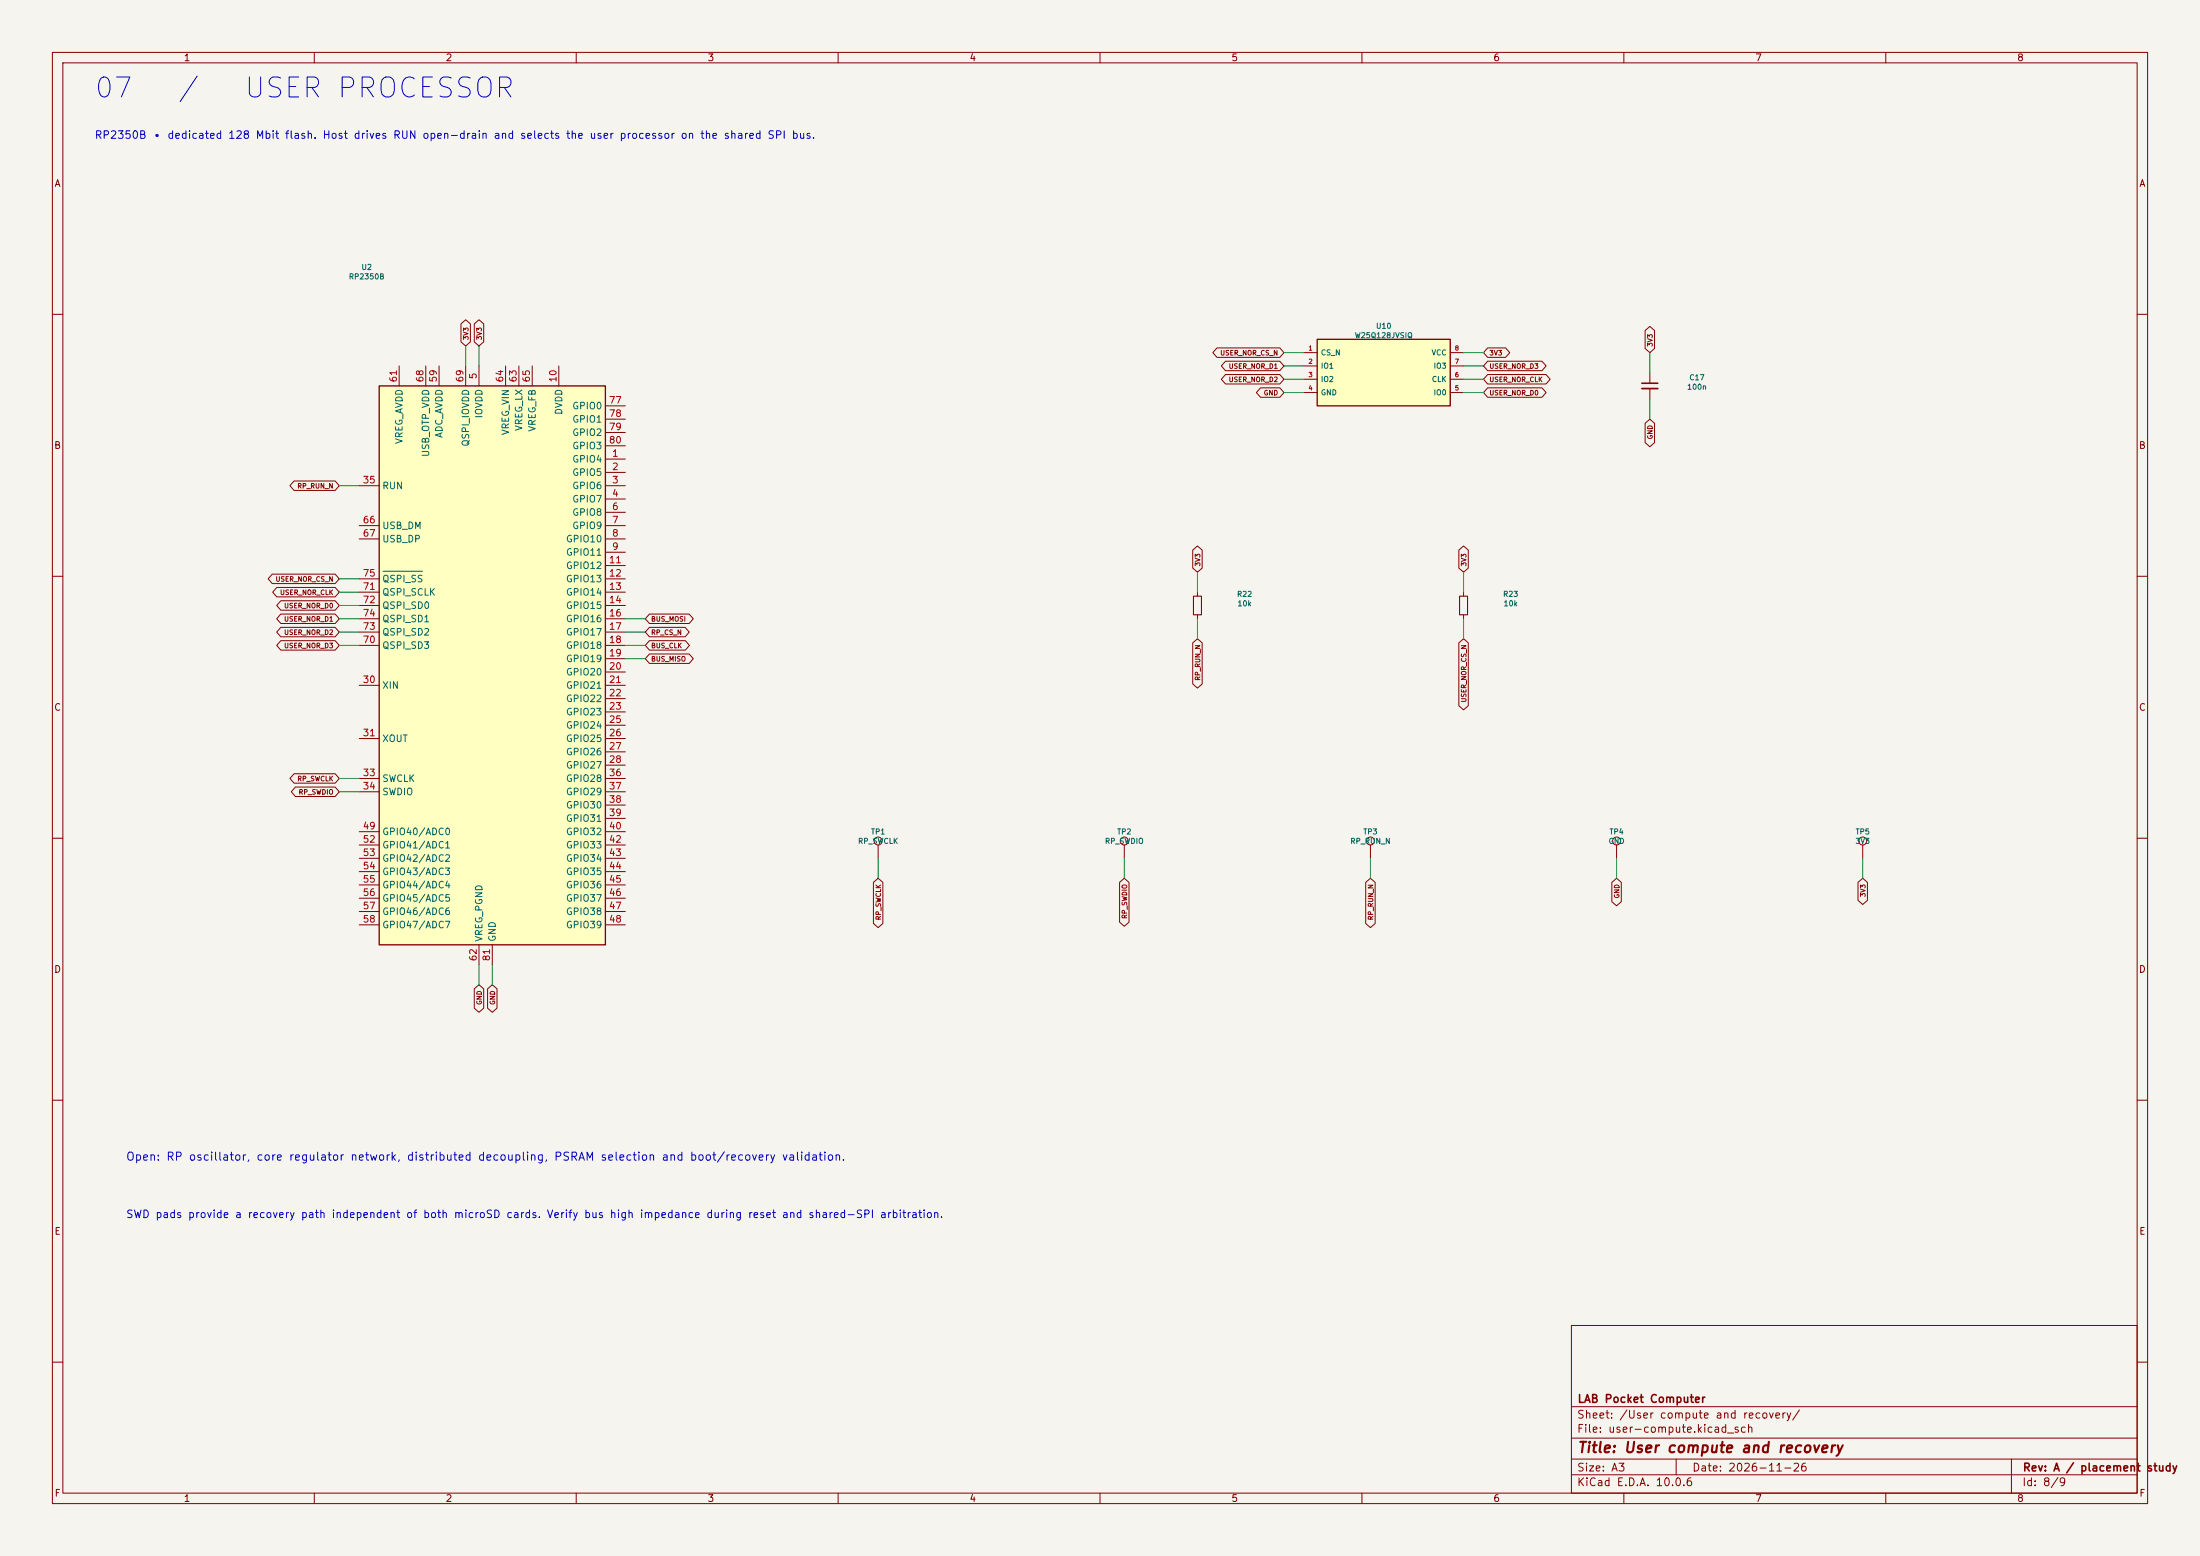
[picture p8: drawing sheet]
(kicad_sch (version 20260101) (generator eeschema) (paper "A3") (title_block (title "User compute and recovery") (date "2026-11-26") (rev "A / placement study") (company "LAB Pocket Computer")) (lib_symbols (symbol "MCU_RaspberryPi:RP2350B"
  (exclude_from_sim no)
  (in_bom yes)
  (on_board yes)
  (in_pos_files yes)
  (duplicate_pin_numbers_are_jumpers no)
  (property "Reference" "U" (at 17.526 57.404 0) (show_name no) (do_not_autoplace no) (effects (font (size 1.27 1.27)) (justify left)))
  (property "Value" "RP2350B" (at 17.526 54.864 0) (show_name no) (do_not_autoplace no) (effects (font (size 1.27 1.27)) (justify left)))
  (property "Footprint" "Package_DFN_QFN:QFN-80-1EP_10x10mm_P0.4mm_EP3.4x3.4mm" (at 0 0 0) (show_name no) (do_not_autoplace no) (hide yes) (effects (font (size 1.27 1.27))))
  (property "Datasheet" "https://datasheets.raspberrypi.com/rp2350/rp2350-datasheet.pdf" (at 0 0 0) (show_name no) (do_not_autoplace no) (hide yes) (effects (font (size 1.27 1.27))))
  (property "Description" "A microcontroller by Raspberry Pi, dual CPU architecture (ARM Cortex-M33 / RISC-V Hazard3), 150MHz, no flash, 520KB SRAM, 12 PIO state machines, VQFN-80" (at 0 0 0) (show_name no) (do_not_autoplace no) (hide yes) (effects (font (size 1.27 1.27))))
  (property private "KLC_S4.2_DVDD" "Not a standalone power converter; internal on-chip voltage regulator for digital core supply; DVDD is the digital core power supply, should be placed next to voltage regulator output." (at 0 -2.54 0) (show_name yes) (do_not_autoplace no) (hide yes) (effects (font (size 1.27 1.27))))
  (property private "KLC_S4.2_VREG_LX" "Should be placed next to DVDD." (at 0 -2.54 0) (show_name yes) (do_not_autoplace no) (hide yes) (effects (font (size 1.27 1.27))))
  (symbol "RP2350B_0_1"
   (rectangle (start -21.59 52.07) (end 21.59 -54.61) (stroke (width 0.254) (type default)) (fill (type background))))
  (symbol "RP2350B_1_0"
   (pin power_in line (at 12.7 55.88 270) (length 3.81) (name "DVDD" (effects (font (size 1.27 1.27)))) (number "10" (effects (font (size 1.27 1.27)))))
   (pin bidirectional line (at 25.4 -27.94 180) (length 3.81) (name "GPIO30" (effects (font (size 1.27 1.27)))) (number "38" (effects (font (size 1.27 1.27)))))
   (pin bidirectional line (at 25.4 -30.48 180) (length 3.81) (name "GPIO31" (effects (font (size 1.27 1.27)))) (number "39" (effects (font (size 1.27 1.27)))))
   (pin bidirectional line (at 25.4 -33.02 180) (length 3.81) (name "GPIO32" (effects (font (size 1.27 1.27)))) (number "40" (effects (font (size 1.27 1.27)))))
   (pin bidirectional line (at 25.4 -35.56 180) (length 3.81) (name "GPIO33" (effects (font (size 1.27 1.27)))) (number "42" (effects (font (size 1.27 1.27)))))
   (pin bidirectional line (at 25.4 -38.1 180) (length 3.81) (name "GPIO34" (effects (font (size 1.27 1.27)))) (number "43" (effects (font (size 1.27 1.27)))))
   (pin bidirectional line (at 25.4 -40.64 180) (length 3.81) (name "GPIO35" (effects (font (size 1.27 1.27)))) (number "44" (effects (font (size 1.27 1.27)))))
   (pin bidirectional line (at 25.4 -43.18 180) (length 3.81) (name "GPIO36" (effects (font (size 1.27 1.27)))) (number "45" (effects (font (size 1.27 1.27)))))
   (pin bidirectional line (at 25.4 -45.72 180) (length 3.81) (name "GPIO37" (effects (font (size 1.27 1.27)))) (number "46" (effects (font (size 1.27 1.27)))))
   (pin bidirectional line (at 25.4 -48.26 180) (length 3.81) (name "GPIO38" (effects (font (size 1.27 1.27)))) (number "47" (effects (font (size 1.27 1.27)))))
   (pin bidirectional line (at 25.4 -50.8 180) (length 3.81) (name "GPIO39" (effects (font (size 1.27 1.27)))) (number "48" (effects (font (size 1.27 1.27)))))
   (pin bidirectional line (at -25.4 -33.02 0) (length 3.81) (name "GPIO40/ADC0" (effects (font (size 1.27 1.27)))) (number "49" (effects (font (size 1.27 1.27)))))
   (pin passive line (at -2.54 55.88 270) (length 3.81) (hide yes) (name "IOVDD" (effects (font (size 1.27 1.27)))) (number "50" (effects (font (size 1.27 1.27)))))
   (pin passive line (at 12.7 55.88 270) (length 3.81) (hide yes) (name "DVDD" (effects (font (size 1.27 1.27)))) (number "51" (effects (font (size 1.27 1.27)))))
   (pin bidirectional line (at -25.4 -35.56 0) (length 3.81) (name "GPIO41/ADC1" (effects (font (size 1.27 1.27)))) (number "52" (effects (font (size 1.27 1.27)))))
   (pin bidirectional line (at -25.4 -38.1 0) (length 3.81) (name "GPIO42/ADC2" (effects (font (size 1.27 1.27)))) (number "53" (effects (font (size 1.27 1.27)))))
   (pin bidirectional line (at -25.4 -40.64 0) (length 3.81) (name "GPIO43/ADC3" (effects (font (size 1.27 1.27)))) (number "54" (effects (font (size 1.27 1.27)))))
   (pin bidirectional line (at -25.4 -43.18 0) (length 3.81) (name "GPIO44/ADC4" (effects (font (size 1.27 1.27)))) (number "55" (effects (font (size 1.27 1.27)))))
   (pin bidirectional line (at -25.4 -45.72 0) (length 3.81) (name "GPIO45/ADC5" (effects (font (size 1.27 1.27)))) (number "56" (effects (font (size 1.27 1.27)))))
   (pin bidirectional line (at -25.4 -48.26 0) (length 3.81) (name "GPIO46/ADC6" (effects (font (size 1.27 1.27)))) (number "57" (effects (font (size 1.27 1.27)))))
   (pin bidirectional line (at -25.4 -50.8 0) (length 3.81) (name "GPIO47/ADC7" (effects (font (size 1.27 1.27)))) (number "58" (effects (font (size 1.27 1.27)))))
   (pin passive line (at -2.54 55.88 270) (length 3.81) (hide yes) (name "IOVDD" (effects (font (size 1.27 1.27)))) (number "60" (effects (font (size 1.27 1.27)))))
   (pin power_in line (at -17.78 55.88 270) (length 3.81) (name "VREG_AVDD" (effects (font (size 1.27 1.27)))) (number "61" (effects (font (size 1.27 1.27)))))
   (pin power_in line (at -2.54 -58.42 90) (length 3.81) (name "VREG_PGND" (effects (font (size 1.27 1.27)))) (number "62" (effects (font (size 1.27 1.27)))))
   (pin power_in line (at -12.7 55.88 270) (length 3.81) (name "USB_OTP_VDD" (effects (font (size 1.27 1.27)))) (number "68" (effects (font (size 1.27 1.27)))))
   (pin power_in line (at -5.08 55.88 270) (length 3.81) (name "QSPI_IOVDD" (effects (font (size 1.27 1.27)))) (number "69" (effects (font (size 1.27 1.27)))))
   (pin passive line (at -2.54 55.88 270) (length 3.81) (hide yes) (name "IOVDD" (effects (font (size 1.27 1.27)))) (number "76" (effects (font (size 1.27 1.27))))))
  (symbol "RP2350B_1_1"
   (pin bidirectional line (at 25.4 38.1 180) (length 3.81) (name "GPIO4" (effects (font (size 1.27 1.27)))) (number "1" (effects (font (size 1.27 1.27)))))
   (pin bidirectional line (at 25.4 35.56 180) (length 3.81) (name "GPIO5" (effects (font (size 1.27 1.27)))) (number "2" (effects (font (size 1.27 1.27)))))
   (pin bidirectional line (at 25.4 33.02 180) (length 3.81) (name "GPIO6" (effects (font (size 1.27 1.27)))) (number "3" (effects (font (size 1.27 1.27)))))
   (pin bidirectional line (at 25.4 30.48 180) (length 3.81) (name "GPIO7" (effects (font (size 1.27 1.27)))) (number "4" (effects (font (size 1.27 1.27)))))
   (pin power_in line (at -2.54 55.88 270) (length 3.81) (name "IOVDD" (effects (font (size 1.27 1.27)))) (number "5" (effects (font (size 1.27 1.27)))))
   (pin bidirectional line (at 25.4 27.94 180) (length 3.81) (name "GPIO8" (effects (font (size 1.27 1.27)))) (number "6" (effects (font (size 1.27 1.27)))))
   (pin bidirectional line (at 25.4 25.4 180) (length 3.81) (name "GPIO9" (effects (font (size 1.27 1.27)))) (number "7" (effects (font (size 1.27 1.27)))))
   (pin bidirectional line (at 25.4 22.86 180) (length 3.81) (name "GPIO10" (effects (font (size 1.27 1.27)))) (number "8" (effects (font (size 1.27 1.27)))))
   (pin bidirectional line (at 25.4 20.32 180) (length 3.81) (name "GPIO11" (effects (font (size 1.27 1.27)))) (number "9" (effects (font (size 1.27 1.27)))))
   (pin bidirectional line (at 25.4 17.78 180) (length 3.81) (name "GPIO12" (effects (font (size 1.27 1.27)))) (number "11" (effects (font (size 1.27 1.27)))))
   (pin bidirectional line (at 25.4 15.24 180) (length 3.81) (name "GPIO13" (effects (font (size 1.27 1.27)))) (number "12" (effects (font (size 1.27 1.27)))))
   (pin bidirectional line (at 25.4 12.7 180) (length 3.81) (name "GPIO14" (effects (font (size 1.27 1.27)))) (number "13" (effects (font (size 1.27 1.27)))))
   (pin bidirectional line (at 25.4 10.16 180) (length 3.81) (name "GPIO15" (effects (font (size 1.27 1.27)))) (number "14" (effects (font (size 1.27 1.27)))))
   (pin passive line (at -2.54 55.88 270) (length 3.81) (hide yes) (name "IOVDD" (effects (font (size 1.27 1.27)))) (number "15" (effects (font (size 1.27 1.27)))))
   (pin bidirectional line (at 25.4 7.62 180) (length 3.81) (name "GPIO16" (effects (font (size 1.27 1.27)))) (number "16" (effects (font (size 1.27 1.27)))))
   (pin bidirectional line (at 25.4 5.08 180) (length 3.81) (name "GPIO17" (effects (font (size 1.27 1.27)))) (number "17" (effects (font (size 1.27 1.27)))))
   (pin bidirectional line (at 25.4 2.54 180) (length 3.81) (name "GPIO18" (effects (font (size 1.27 1.27)))) (number "18" (effects (font (size 1.27 1.27)))))
   (pin bidirectional line (at 25.4 0 180) (length 3.81) (name "GPIO19" (effects (font (size 1.27 1.27)))) (number "19" (effects (font (size 1.27 1.27)))))
   (pin bidirectional line (at 25.4 -2.54 180) (length 3.81) (name "GPIO20" (effects (font (size 1.27 1.27)))) (number "20" (effects (font (size 1.27 1.27)))))
   (pin bidirectional line (at 25.4 -5.08 180) (length 3.81) (name "GPIO21" (effects (font (size 1.27 1.27)))) (number "21" (effects (font (size 1.27 1.27)))))
   (pin bidirectional line (at 25.4 -7.62 180) (length 3.81) (name "GPIO22" (effects (font (size 1.27 1.27)))) (number "22" (effects (font (size 1.27 1.27)))))
   (pin bidirectional line (at 25.4 -10.16 180) (length 3.81) (name "GPIO23" (effects (font (size 1.27 1.27)))) (number "23" (effects (font (size 1.27 1.27)))))
   (pin passive line (at -2.54 55.88 270) (length 3.81) (hide yes) (name "IOVDD" (effects (font (size 1.27 1.27)))) (number "24" (effects (font (size 1.27 1.27)))))
   (pin bidirectional line (at 25.4 -12.7 180) (length 3.81) (name "GPIO24" (effects (font (size 1.27 1.27)))) (number "25" (effects (font (size 1.27 1.27)))))
   (pin bidirectional line (at 25.4 -15.24 180) (length 3.81) (name "GPIO25" (effects (font (size 1.27 1.27)))) (number "26" (effects (font (size 1.27 1.27)))))
   (pin bidirectional line (at 25.4 -17.78 180) (length 3.81) (name "GPIO26" (effects (font (size 1.27 1.27)))) (number "27" (effects (font (size 1.27 1.27)))))
   (pin bidirectional line (at 25.4 -20.32 180) (length 3.81) (name "GPIO27" (effects (font (size 1.27 1.27)))) (number "28" (effects (font (size 1.27 1.27)))))
   (pin passive line (at -2.54 55.88 270) (length 3.81) (hide yes) (name "IOVDD" (effects (font (size 1.27 1.27)))) (number "29" (effects (font (size 1.27 1.27)))))
   (pin input line (at -25.4 -5.08 0) (length 3.81) (name "XIN" (effects (font (size 1.27 1.27)))) (number "30" (effects (font (size 1.27 1.27)))))
   (pin output line (at -25.4 -15.24 0) (length 3.81) (name "XOUT" (effects (font (size 1.27 1.27)))) (number "31" (effects (font (size 1.27 1.27)))))
   (pin passive line (at 12.7 55.88 270) (length 3.81) (hide yes) (name "DVDD" (effects (font (size 1.27 1.27)))) (number "32" (effects (font (size 1.27 1.27)))))
   (pin input line (at -25.4 -22.86 0) (length 3.81) (name "SWCLK" (effects (font (size 1.27 1.27)))) (number "33" (effects (font (size 1.27 1.27)))))
   (pin bidirectional line (at -25.4 -25.4 0) (length 3.81) (name "SWDIO" (effects (font (size 1.27 1.27)))) (number "34" (effects (font (size 1.27 1.27)))))
   (pin input line (at -25.4 33.02 0) (length 3.81) (name "RUN" (effects (font (size 1.27 1.27)))) (number "35" (effects (font (size 1.27 1.27)))))
   (pin bidirectional line (at 25.4 -22.86 180) (length 3.81) (name "GPIO28" (effects (font (size 1.27 1.27)))) (number "36" (effects (font (size 1.27 1.27)))))
   (pin bidirectional line (at 25.4 -25.4 180) (length 3.81) (name "GPIO29" (effects (font (size 1.27 1.27)))) (number "37" (effects (font (size 1.27 1.27)))))
   (pin passive line (at -2.54 55.88 270) (length 3.81) (hide yes) (name "IOVDD" (effects (font (size 1.27 1.27)))) (number "41" (effects (font (size 1.27 1.27)))))
   (pin power_in line (at -10.16 55.88 270) (length 3.81) (name "ADC_AVDD" (effects (font (size 1.27 1.27)))) (number "59" (effects (font (size 1.27 1.27)))))
   (pin power_out line (at 5.08 55.88 270) (length 3.81) (name "VREG_LX" (effects (font (size 1.27 1.27)))) (number "63" (effects (font (size 1.27 1.27)))))
   (pin power_in line (at 2.54 55.88 270) (length 3.81) (name "VREG_VIN" (effects (font (size 1.27 1.27)))) (number "64" (effects (font (size 1.27 1.27)))))
   (pin passive line (at 7.62 55.88 270) (length 3.81) (name "VREG_FB" (effects (font (size 1.27 1.27)))) (number "65" (effects (font (size 1.27 1.27)))))
   (pin bidirectional line (at -25.4 25.4 0) (length 3.81) (name "USB_DM" (effects (font (size 1.27 1.27)))) (number "66" (effects (font (size 1.27 1.27)))))
   (pin bidirectional line (at -25.4 22.86 0) (length 3.81) (name "USB_DP" (effects (font (size 1.27 1.27)))) (number "67" (effects (font (size 1.27 1.27)))))
   (pin bidirectional line (at -25.4 2.54 0) (length 3.81) (name "QSPI_SD3" (effects (font (size 1.27 1.27)))) (number "70" (effects (font (size 1.27 1.27)))))
   (pin output line (at -25.4 12.7 0) (length 3.81) (name "QSPI_SCLK" (effects (font (size 1.27 1.27)))) (number "71" (effects (font (size 1.27 1.27)))))
   (pin bidirectional line (at -25.4 10.16 0) (length 3.81) (name "QSPI_SD0" (effects (font (size 1.27 1.27)))) (number "72" (effects (font (size 1.27 1.27)))))
   (pin bidirectional line (at -25.4 5.08 0) (length 3.81) (name "QSPI_SD2" (effects (font (size 1.27 1.27)))) (number "73" (effects (font (size 1.27 1.27)))))
   (pin bidirectional line (at -25.4 7.62 0) (length 3.81) (name "QSPI_SD1" (effects (font (size 1.27 1.27)))) (number "74" (effects (font (size 1.27 1.27)))))
   (pin output line (at -25.4 15.24 0) (length 3.81) (name "~{QSPI_SS}" (effects (font (size 1.27 1.27)))) (number "75" (effects (font (size 1.27 1.27)))))
   (pin bidirectional line (at 25.4 48.26 180) (length 3.81) (name "GPIO0" (effects (font (size 1.27 1.27)))) (number "77" (effects (font (size 1.27 1.27)))))
   (pin bidirectional line (at 25.4 45.72 180) (length 3.81) (name "GPIO1" (effects (font (size 1.27 1.27)))) (number "78" (effects (font (size 1.27 1.27)))))
   (pin bidirectional line (at 25.4 43.18 180) (length 3.81) (name "GPIO2" (effects (font (size 1.27 1.27)))) (number "79" (effects (font (size 1.27 1.27)))))
   (pin bidirectional line (at 25.4 40.64 180) (length 3.81) (name "GPIO3" (effects (font (size 1.27 1.27)))) (number "80" (effects (font (size 1.27 1.27)))))
   (pin power_in line (at 0 -58.42 90) (length 3.81) (name "GND" (effects (font (size 1.27 1.27)))) (number "81" (effects (font (size 1.27 1.27))))))
  (embedded_fonts no))
(symbol "LAB:W25Q128JVS" (pin_names (offset 0.6)) (in_bom yes) (on_board yes)
(property "Reference" "U" (at 0 9.35 0) (effects (font (size 1 1)) ))
(property "Value" "W25Q128JVS" (at 0 7.85 0) (effects (font (size 1 1)) ))
(symbol "W25Q128JVS_0_1" (rectangle (start -12.7 6.35) (end 12.7 -6.35) (stroke (width 0.254) (type default)) (fill (type background))))
(symbol "W25Q128JVS_1_1"
(pin input line (at -15.24 3.81 0) (length 2.54) (name "CS_N" (effects (font (size 1 1)) )) (number "1" (effects (font (size 0.85 0.85)) )))
(pin bidirectional line (at -15.24 1.27 0) (length 2.54) (name "IO1" (effects (font (size 1 1)) )) (number "2" (effects (font (size 0.85 0.85)) )))
(pin bidirectional line (at -15.24 -1.27 0) (length 2.54) (name "IO2" (effects (font (size 1 1)) )) (number "3" (effects (font (size 0.85 0.85)) )))
(pin power_in line (at -15.24 -3.81 0) (length 2.54) (name "GND" (effects (font (size 1 1)) )) (number "4" (effects (font (size 0.85 0.85)) )))
(pin power_in line (at 15.24 3.81 180) (length 2.54) (name "VCC" (effects (font (size 1 1)) )) (number "8" (effects (font (size 0.85 0.85)) )))
(pin bidirectional line (at 15.24 1.27 180) (length 2.54) (name "IO3" (effects (font (size 1 1)) )) (number "7" (effects (font (size 0.85 0.85)) )))
(pin input line (at 15.24 -1.27 180) (length 2.54) (name "CLK" (effects (font (size 1 1)) )) (number "6" (effects (font (size 0.85 0.85)) )))
(pin bidirectional line (at 15.24 -3.81 180) (length 2.54) (name "IO0" (effects (font (size 1 1)) )) (number "5" (effects (font (size 0.85 0.85)) )))))
(symbol "Device:C_Small"
  (pin_numbers (hide yes))
  (pin_names
   (offset 0.254) (hide yes))
  (exclude_from_sim no)
  (in_bom yes)
  (on_board yes)
  (in_pos_files yes)
  (duplicate_pin_numbers_are_jumpers no)
  (property "Reference" "C" (at 0.254 1.778 0) (show_name no) (do_not_autoplace no) (effects (font (size 1.27 1.27)) (justify left)))
  (property "Value" "C_Small" (at 0.254 -2.032 0) (show_name no) (do_not_autoplace no) (effects (font (size 1.27 1.27)) (justify left)))
  (property "Footprint" "" (at 0 0 0) (show_name no) (do_not_autoplace no) (hide yes) (effects (font (size 1.27 1.27))))
  (property "Datasheet" "" (at 0 0 0) (show_name no) (do_not_autoplace no) (hide yes) (effects (font (size 1.27 1.27))))
  (property "Description" "Unpolarized capacitor, small symbol" (at 0 0 0) (show_name no) (do_not_autoplace no) (hide yes) (effects (font (size 1.27 1.27))))
  (symbol "C_Small_0_1"
   (polyline (pts (xy -1.524 0.508) (xy 1.524 0.508)) (stroke (width 0.3048) (type default)) (fill (type none)))
   (polyline (pts (xy -1.524 -0.508) (xy 1.524 -0.508)) (stroke (width 0.3302) (type default)) (fill (type none))))
  (symbol "C_Small_1_1"
   (pin passive line (at 0 2.54 270) (length 2.032) (name "" (effects (font (size 1.27 1.27)))) (number "1" (effects (font (size 1.27 1.27)))))
   (pin passive line (at 0 -2.54 90) (length 2.032) (name "" (effects (font (size 1.27 1.27)))) (number "2" (effects (font (size 1.27 1.27))))))
  (embedded_fonts no))
(symbol "Device:R_Small"
  (pin_numbers (hide yes))
  (pin_names
   (offset 0.254) (hide yes))
  (exclude_from_sim no)
  (in_bom yes)
  (on_board yes)
  (in_pos_files yes)
  (duplicate_pin_numbers_are_jumpers no)
  (property "Reference" "R" (at 0 0 90) (show_name no) (do_not_autoplace no) (effects (font (size 1.016 1.016))))
  (property "Value" "R_Small" (at 1.778 0 90) (show_name no) (do_not_autoplace no) (effects (font (size 1.27 1.27))))
  (property "Footprint" "" (at 0 0 0) (show_name no) (do_not_autoplace no) (hide yes) (effects (font (size 1.27 1.27))))
  (property "Datasheet" "" (at 0 0 0) (show_name no) (do_not_autoplace no) (hide yes) (effects (font (size 1.27 1.27))))
  (property "Description" "Resistor, small symbol" (at 0 0 0) (show_name no) (do_not_autoplace no) (hide yes) (effects (font (size 1.27 1.27))))
  (symbol "R_Small_0_1"
   (rectangle (start -0.762 1.778) (end 0.762 -1.778) (stroke (width 0.2032) (type default)) (fill (type none))))
  (symbol "R_Small_1_1"
   (pin passive line (at 0 2.54 270) (length 0.762) (name "" (effects (font (size 1.27 1.27)))) (number "1" (effects (font (size 1.27 1.27)))))
   (pin passive line (at 0 -2.54 90) (length 0.762) (name "" (effects (font (size 1.27 1.27)))) (number "2" (effects (font (size 1.27 1.27))))))
  (embedded_fonts no))
(symbol "Connector:TestPoint"
  (pin_numbers (hide yes))
  (pin_names
   (offset 0.762) (hide yes))
  (exclude_from_sim no)
  (in_bom yes)
  (on_board yes)
  (in_pos_files yes)
  (duplicate_pin_numbers_are_jumpers no)
  (property "Reference" "TP" (at 0 6.858 0) (show_name no) (do_not_autoplace no) (effects (font (size 1.27 1.27))))
  (property "Value" "TestPoint" (at 0 5.08 0) (show_name no) (do_not_autoplace no) (effects (font (size 1.27 1.27))))
  (property "Footprint" "" (at 5.08 0 0) (show_name no) (do_not_autoplace no) (hide yes) (effects (font (size 1.27 1.27))))
  (property "Datasheet" "" (at 5.08 0 0) (show_name no) (do_not_autoplace no) (hide yes) (effects (font (size 1.27 1.27))))
  (property "Description" "test point" (at 0 0 0) (show_name no) (do_not_autoplace no) (hide yes) (effects (font (size 1.27 1.27))))
  (symbol "TestPoint_0_1"
   (circle (center 0 3.302) (radius 0.762) (stroke (width 0) (type default)) (fill (type none))))
  (symbol "TestPoint_1_1"
   (pin passive line (at 0 0 90) (length 2.54) (name "1" (effects (font (size 1.27 1.27)))) (number "1" (effects (font (size 1.27 1.27))))))
  (embedded_fonts no)))
(text "07   /   USER PROCESSOR" (at 18 17 0) (effects (font (size 3.8 3.8)) (justify left) ))
(text "RP2350B • dedicated 128 Mbit flash. Host drives RUN open-drain and selects the user processor on the shared SPI bus." (at 18 26 0) (effects (font (size 1.45 1.45)) (justify left) ))
(symbol (lib_id "MCU_RaspberryPi:RP2350B") (at 93.98 125.73 0) (unit 1) (in_bom yes) (on_board yes) (property "Reference" "U2" (at 70 51 0) (effects (font (size 1 1)) ))(property "Value" "RP2350B" (at 70 52.8 0) (effects (font (size 1 1)) ))(property "Footprint" "Package_DFN_QFN:QFN-80-1EP_10x10mm_P0.4mm_EP3.4x3.4mm" (at 93.98 125.73 0) (effects (font (size 1 1)) (hide yes)))(property "Datasheet" "${KIPRJMOD}/../datasheets/RP2350B.pdf" (at 93.98 125.73 0) (effects (font (size 1 1)) (hide yes)))(property "MPN" "RP2350B" (at 93.98 125.73 0) (effects (font (size 1 1)) (hide yes))))
(wire (pts (xy 91.44 69.85) (xy 91.44 66.04)) (stroke (width 0) (type default)))
(global_label "3V3" (shape bidirectional) (at 91.44 66.04 90) (effects (font (size 0.9 0.9)) (justify left) ))
(wire (pts (xy 91.44 184.15) (xy 91.44 187.96)) (stroke (width 0) (type default)))
(global_label "GND" (shape bidirectional) (at 91.44 187.96 270) (effects (font (size 0.9 0.9)) (justify right) ))
(wire (pts (xy 88.9 69.85) (xy 88.9 66.04)) (stroke (width 0) (type default)))
(global_label "3V3" (shape bidirectional) (at 88.9 66.04 90) (effects (font (size 0.9 0.9)) (justify left) ))
(wire (pts (xy 119.38 118.11) (xy 123.19 118.11)) (stroke (width 0) (type default)))
(global_label "BUS_MOSI" (shape bidirectional) (at 123.19 118.11 0) (effects (font (size 0.9 0.9)) (justify left) ))
(wire (pts (xy 119.38 120.65) (xy 123.19 120.65)) (stroke (width 0) (type default)))
(global_label "RP_CS_N" (shape bidirectional) (at 123.19 120.65 0) (effects (font (size 0.9 0.9)) (justify left) ))
(wire (pts (xy 119.38 123.19) (xy 123.19 123.19)) (stroke (width 0) (type default)))
(global_label "BUS_CLK" (shape bidirectional) (at 123.19 123.19 0) (effects (font (size 0.9 0.9)) (justify left) ))
(wire (pts (xy 119.38 125.73) (xy 123.19 125.73)) (stroke (width 0) (type default)))
(global_label "BUS_MISO" (shape bidirectional) (at 123.19 125.73 0) (effects (font (size 0.9 0.9)) (justify left) ))
(wire (pts (xy 68.58 148.59) (xy 64.77 148.59)) (stroke (width 0) (type default)))
(global_label "RP_SWCLK" (shape bidirectional) (at 64.77 148.59 180) (effects (font (size 0.9 0.9)) (justify right) ))
(wire (pts (xy 68.58 151.13) (xy 64.77 151.13)) (stroke (width 0) (type default)))
(global_label "RP_SWDIO" (shape bidirectional) (at 64.77 151.13 180) (effects (font (size 0.9 0.9)) (justify right) ))
(wire (pts (xy 68.58 92.71) (xy 64.77 92.71)) (stroke (width 0) (type default)))
(global_label "RP_RUN_N" (shape bidirectional) (at 64.77 92.71 180) (effects (font (size 0.9 0.9)) (justify right) ))
(wire (pts (xy 68.58 123.19) (xy 64.77 123.19)) (stroke (width 0) (type default)))
(global_label "USER_NOR_D3" (shape bidirectional) (at 64.77 123.19 180) (effects (font (size 0.9 0.9)) (justify right) ))
(wire (pts (xy 68.58 113.03) (xy 64.77 113.03)) (stroke (width 0) (type default)))
(global_label "USER_NOR_CLK" (shape bidirectional) (at 64.77 113.03 180) (effects (font (size 0.9 0.9)) (justify right) ))
(wire (pts (xy 68.58 115.57) (xy 64.77 115.57)) (stroke (width 0) (type default)))
(global_label "USER_NOR_D0" (shape bidirectional) (at 64.77 115.57 180) (effects (font (size 0.9 0.9)) (justify right) ))
(wire (pts (xy 68.58 120.65) (xy 64.77 120.65)) (stroke (width 0) (type default)))
(global_label "USER_NOR_D2" (shape bidirectional) (at 64.77 120.65 180) (effects (font (size 0.9 0.9)) (justify right) ))
(wire (pts (xy 68.58 118.11) (xy 64.77 118.11)) (stroke (width 0) (type default)))
(global_label "USER_NOR_D1" (shape bidirectional) (at 64.77 118.11 180) (effects (font (size 0.9 0.9)) (justify right) ))
(wire (pts (xy 68.58 110.49) (xy 64.77 110.49)) (stroke (width 0) (type default)))
(global_label "USER_NOR_CS_N" (shape bidirectional) (at 64.77 110.49 180) (effects (font (size 0.9 0.9)) (justify right) ))
(wire (pts (xy 93.98 184.15) (xy 93.98 187.96)) (stroke (width 0) (type default)))
(global_label "GND" (shape bidirectional) (at 93.98 187.96 270) (effects (font (size 0.9 0.9)) (justify right) ))
(symbol (lib_id "LAB:W25Q128JVS") (at 264.16 71.12 0) (unit 1) (in_bom yes) (on_board yes) (property "Reference" "U10" (at 264.16 62.23 0) (effects (font (size 1 1)) ))(property "Value" "W25Q128JVSIQ" (at 264.16 64.03 0) (effects (font (size 1 1)) ))(property "Footprint" "Package_SO:SOIC-8_5.3x5.3mm_P1.27mm" (at 264.16 71.12 0) (effects (font (size 1 1)) (hide yes)))(property "Datasheet" "${KIPRJMOD}/../datasheets/W25Q128JV.pdf" (at 264.16 71.12 0) (effects (font (size 1 1)) (hide yes)))(property "MPN" "W25Q128JVSIQ" (at 264.16 71.12 0) (effects (font (size 1 1)) (hide yes))))
(wire (pts (xy 248.92 67.31) (xy 245.11 67.31)) (stroke (width 0) (type default)))
(global_label "USER_NOR_CS_N" (shape bidirectional) (at 245.11 67.31 180) (effects (font (size 0.9 0.9)) (justify right) ))
(wire (pts (xy 248.92 69.85) (xy 245.11 69.85)) (stroke (width 0) (type default)))
(global_label "USER_NOR_D1" (shape bidirectional) (at 245.11 69.85 180) (effects (font (size 0.9 0.9)) (justify right) ))
(wire (pts (xy 248.92 72.39) (xy 245.11 72.39)) (stroke (width 0) (type default)))
(global_label "USER_NOR_D2" (shape bidirectional) (at 245.11 72.39 180) (effects (font (size 0.9 0.9)) (justify right) ))
(wire (pts (xy 248.92 74.93) (xy 245.11 74.93)) (stroke (width 0) (type default)))
(global_label "GND" (shape bidirectional) (at 245.11 74.93 180) (effects (font (size 0.9 0.9)) (justify right) ))
(wire (pts (xy 279.4 67.31) (xy 283.21 67.31)) (stroke (width 0) (type default)))
(global_label "3V3" (shape bidirectional) (at 283.21 67.31 0) (effects (font (size 0.9 0.9)) (justify left) ))
(wire (pts (xy 279.4 69.85) (xy 283.21 69.85)) (stroke (width 0) (type default)))
(global_label "USER_NOR_D3" (shape bidirectional) (at 283.21 69.85 0) (effects (font (size 0.9 0.9)) (justify left) ))
(wire (pts (xy 279.4 72.39) (xy 283.21 72.39)) (stroke (width 0) (type default)))
(global_label "USER_NOR_CLK" (shape bidirectional) (at 283.21 72.39 0) (effects (font (size 0.9 0.9)) (justify left) ))
(wire (pts (xy 279.4 74.93) (xy 283.21 74.93)) (stroke (width 0) (type default)))
(global_label "USER_NOR_D0" (shape bidirectional) (at 283.21 74.93 0) (effects (font (size 0.9 0.9)) (justify left) ))
(symbol (lib_id "Device:C_Small") (at 314.96 73.66 0) (unit 1) (in_bom yes) (on_board yes) (property "Reference" "C17" (at 323.96 72.06 0) (effects (font (size 1 1)) ))(property "Value" "100n" (at 323.96 73.86 0) (effects (font (size 1 1)) ))(property "Footprint" "Capacitor_SMD:C_0603_1608Metric" (at 314.96 73.66 0) (effects (font (size 1 1)) (hide yes)))(property "Datasheet" "${KIPRJMOD}/../datasheets/C0603C104K5RACTU.pdf" (at 314.96 73.66 0) (effects (font (size 1 1)) (hide yes)))(property "MPN" "C0603C104K5RACTU" (at 314.96 73.66 0) (effects (font (size 1 1)) (hide yes))))
(wire (pts (xy 314.96 71.12) (xy 314.96 67.31)) (stroke (width 0) (type default)))
(global_label "3V3" (shape bidirectional) (at 314.96 67.31 90) (effects (font (size 0.9 0.9)) (justify left) ))
(wire (pts (xy 314.96 76.2) (xy 314.96 80.01)) (stroke (width 0) (type default)))
(global_label "GND" (shape bidirectional) (at 314.96 80.01 270) (effects (font (size 0.9 0.9)) (justify right) ))
(symbol (lib_id "Device:R_Small") (at 228.6 115.57 0) (unit 1) (in_bom yes) (on_board yes) (property "Reference" "R22" (at 237.6 113.4 0) (effects (font (size 1 1)) ))(property "Value" "10k" (at 237.6 115.2 0) (effects (font (size 1 1)) ))(property "Footprint" "Resistor_SMD:R_0603_1608Metric" (at 228.6 115.57 0) (effects (font (size 1 1)) (hide yes)))(property "Datasheet" "${KIPRJMOD}/../datasheets/CRCW0603.pdf" (at 228.6 115.57 0) (effects (font (size 1 1)) (hide yes)))(property "MPN" "CRCW060310K0FKEA" (at 228.6 115.57 0) (effects (font (size 1 1)) (hide yes))))
(wire (pts (xy 228.6 113.03) (xy 228.6 109.22)) (stroke (width 0) (type default)))
(global_label "3V3" (shape bidirectional) (at 228.6 109.22 90) (effects (font (size 0.9 0.9)) (justify left) ))
(wire (pts (xy 228.6 118.11) (xy 228.6 121.92)) (stroke (width 0) (type default)))
(global_label "RP_RUN_N" (shape bidirectional) (at 228.6 121.92 270) (effects (font (size 0.9 0.9)) (justify right) ))
(symbol (lib_id "Device:R_Small") (at 279.4 115.57 0) (unit 1) (in_bom yes) (on_board yes) (property "Reference" "R23" (at 288.4 113.4 0) (effects (font (size 1 1)) ))(property "Value" "10k" (at 288.4 115.2 0) (effects (font (size 1 1)) ))(property "Footprint" "Resistor_SMD:R_0603_1608Metric" (at 279.4 115.57 0) (effects (font (size 1 1)) (hide yes)))(property "Datasheet" "${KIPRJMOD}/../datasheets/CRCW0603.pdf" (at 279.4 115.57 0) (effects (font (size 1 1)) (hide yes)))(property "MPN" "CRCW060310K0FKEA" (at 279.4 115.57 0) (effects (font (size 1 1)) (hide yes))))
(wire (pts (xy 279.4 113.03) (xy 279.4 109.22)) (stroke (width 0) (type default)))
(global_label "3V3" (shape bidirectional) (at 279.4 109.22 90) (effects (font (size 0.9 0.9)) (justify left) ))
(wire (pts (xy 279.4 118.11) (xy 279.4 121.92)) (stroke (width 0) (type default)))
(global_label "USER_NOR_CS_N" (shape bidirectional) (at 279.4 121.92 270) (effects (font (size 0.9 0.9)) (justify right) ))
(symbol (lib_id "Connector:TestPoint") (at 167.64 163.83 0) (unit 1) (in_bom yes) (on_board yes) (property "Reference" "TP1" (at 167.64 158.75 0) (effects (font (size 1 1)) ))(property "Value" "RP_SWCLK" (at 167.64 160.55 0) (effects (font (size 1 1)) ))(property "Footprint" "TestPoint:TestPoint_Pad_D1.0mm" (at 167.64 163.83 0) (effects (font (size 1 1)) (hide yes)))(property "Datasheet" "" (at 167.64 163.83 0) (effects (font (size 1 1)) (hide yes)))(property "MPN" "PCB feature" (at 167.64 163.83 0) (effects (font (size 1 1)) (hide yes))))
(wire (pts (xy 167.64 163.83) (xy 167.64 167.64)) (stroke (width 0) (type default)))
(global_label "RP_SWCLK" (shape bidirectional) (at 167.64 167.64 270) (effects (font (size 0.9 0.9)) (justify right) ))
(symbol (lib_id "Connector:TestPoint") (at 214.63 163.83 0) (unit 1) (in_bom yes) (on_board yes) (property "Reference" "TP2" (at 214.63 158.75 0) (effects (font (size 1 1)) ))(property "Value" "RP_SWDIO" (at 214.63 160.55 0) (effects (font (size 1 1)) ))(property "Footprint" "TestPoint:TestPoint_Pad_D1.0mm" (at 214.63 163.83 0) (effects (font (size 1 1)) (hide yes)))(property "Datasheet" "" (at 214.63 163.83 0) (effects (font (size 1 1)) (hide yes)))(property "MPN" "PCB feature" (at 214.63 163.83 0) (effects (font (size 1 1)) (hide yes))))
(wire (pts (xy 214.63 163.83) (xy 214.63 167.64)) (stroke (width 0) (type default)))
(global_label "RP_SWDIO" (shape bidirectional) (at 214.63 167.64 270) (effects (font (size 0.9 0.9)) (justify right) ))
(symbol (lib_id "Connector:TestPoint") (at 261.62 163.83 0) (unit 1) (in_bom yes) (on_board yes) (property "Reference" "TP3" (at 261.62 158.75 0) (effects (font (size 1 1)) ))(property "Value" "RP_RUN_N" (at 261.62 160.55 0) (effects (font (size 1 1)) ))(property "Footprint" "TestPoint:TestPoint_Pad_D1.0mm" (at 261.62 163.83 0) (effects (font (size 1 1)) (hide yes)))(property "Datasheet" "" (at 261.62 163.83 0) (effects (font (size 1 1)) (hide yes)))(property "MPN" "PCB feature" (at 261.62 163.83 0) (effects (font (size 1 1)) (hide yes))))
(wire (pts (xy 261.62 163.83) (xy 261.62 167.64)) (stroke (width 0) (type default)))
(global_label "RP_RUN_N" (shape bidirectional) (at 261.62 167.64 270) (effects (font (size 0.9 0.9)) (justify right) ))
(symbol (lib_id "Connector:TestPoint") (at 308.61 163.83 0) (unit 1) (in_bom yes) (on_board yes) (property "Reference" "TP4" (at 308.61 158.75 0) (effects (font (size 1 1)) ))(property "Value" "GND" (at 308.61 160.55 0) (effects (font (size 1 1)) ))(property "Footprint" "TestPoint:TestPoint_Pad_D1.0mm" (at 308.61 163.83 0) (effects (font (size 1 1)) (hide yes)))(property "Datasheet" "" (at 308.61 163.83 0) (effects (font (size 1 1)) (hide yes)))(property "MPN" "PCB feature" (at 308.61 163.83 0) (effects (font (size 1 1)) (hide yes))))
(wire (pts (xy 308.61 163.83) (xy 308.61 167.64)) (stroke (width 0) (type default)))
(global_label "GND" (shape bidirectional) (at 308.61 167.64 270) (effects (font (size 0.9 0.9)) (justify right) ))
(symbol (lib_id "Connector:TestPoint") (at 355.6 163.83 0) (unit 1) (in_bom yes) (on_board yes) (property "Reference" "TP5" (at 355.6 158.75 0) (effects (font (size 1 1)) ))(property "Value" "3V3" (at 355.6 160.55 0) (effects (font (size 1 1)) ))(property "Footprint" "TestPoint:TestPoint_Pad_D1.0mm" (at 355.6 163.83 0) (effects (font (size 1 1)) (hide yes)))(property "Datasheet" "" (at 355.6 163.83 0) (effects (font (size 1 1)) (hide yes)))(property "MPN" "PCB feature" (at 355.6 163.83 0) (effects (font (size 1 1)) (hide yes))))
(wire (pts (xy 355.6 163.83) (xy 355.6 167.64)) (stroke (width 0) (type default)))
(global_label "3V3" (shape bidirectional) (at 355.6 167.64 270) (effects (font (size 0.9 0.9)) (justify right) ))
(text "Open: RP oscillator, core regulator network, distributed decoupling, PSRAM selection and boot/recovery validation." (at 24 221 0) (effects (font (size 1.55 1.55)) (justify left) ))
(text "SWD pads provide a recovery path independent of both microSD cards. Verify bus high impedance during reset and shared-SPI arbitration." (at 24 232 0) (effects (font (size 1.45 1.45)) (justify left) ))
(embedded_fonts no))
